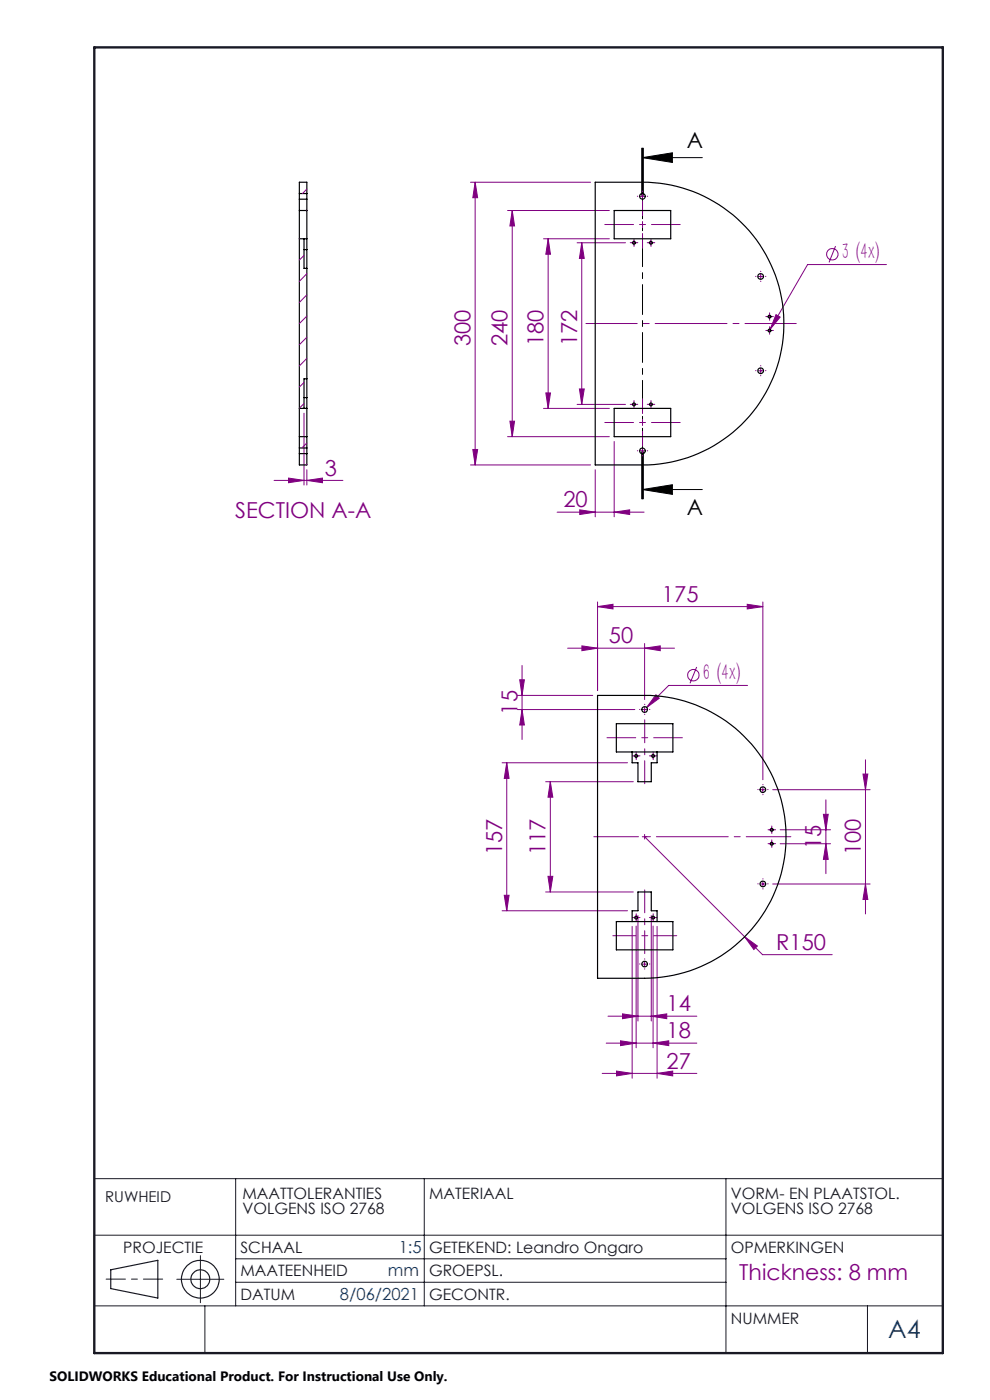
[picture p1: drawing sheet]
<svg xmlns="http://www.w3.org/2000/svg" width="210mm" height="297mm" viewBox="0 0 210 297" stroke-linecap="round" stroke-linejoin="round" font-family="sans-serif">
<g fill="none" stroke="#800080" stroke-width=".21">
<path d="M99.8 38.7h25.5M100.8 38.7v59.9M100.8 38.7l.5 3.2h-1zM107.7 44.7h21.6M108.7 44.7v47.9M108.7 44.7l.4 3.2h-.9zM115.3 50.7h14M116.3 50.7v35.9M116.3 50.7l.5 3.2h-1zM122.4 51.5h10.3M123.4 51.5v34.3M123.4 51.5l.5 3.3h-1z"/>
<path d="M134 51.5h1M134.5 51v1M135.8 41.7h1M136.3 41.2v1M137.6 51.5h1M138.1 51v1M160.9 58.7h1M161.4 58.1v1.1M177.2 52.2l-1.3 3.5M188 56.1h-16.7l-7.9 13.7M160.9 78.7h1M161.4 78.1v1.1"/>
<path d="M162.7 70.1h1M162.7 67.2h1M163.2 66.7v1M163.2 69.6v1M164.6 66.7l.9 .6-2.1 2.5zM64.5 87.7v15.2M65.1 99.7v3.2M99.8 98.6h25.5M100.3 95.4h1l-.5 3.2zM107.7 92.6h21.6M108.2 89.4h.9l-.4 3.2zM115.3 86.6h14"/>
<path d="M115.8 83.4h1l-.5 3.2zM122.4 85.8h10.3M122.9 82.5h1l-.5 3.3zM126.3 99.7v9.9M130.3 93.7v15.9M134 85.8h1M134.5 85.3v1M135.8 95.6h1M136.3 95.1v1.1M137.6 85.8h1M138.1 85.3v1M58.1 101.9h14.6"/>
<path d="M61.2 101.4l3.3 .5-3.3 .5zM65.1 101.9l3.3-.5v1zM118.2 108.7h18.4M123 108.2l3.3 .5-3.3 .4zM130.3 108.7l3.3-.5v.9zM120.4 137.5h22.7M123.4 137l3.4 .5-3.4 .5zM126.8 128.7l3.2-.5v1zM126.8 127.7v18.8M126.8 128.7h35M136.7 137.5l3.4-.5v1zM136.7 136.5v11.9"/>
<path d="M158.5 128.2l3.3 .5-3.3 .5zM161.8 127.7v37.7M109.7 150.5h25M109.7 147.5h16M110.2 144.2h1l-.5 3.3zM110.7 150.5l.5 3.3h-1zM110.7 141.2v15.7M134.9 159.9v1M136.2 150.5h1M136.7 150v1M138.5 159.9v1M139.1 147.4l.7 .7-2.6 2z"/>
<path d="M147.8 141.5l-1.4 3.5M158.6 145.4h-16.7l-4.7 4.7M106.5 161.8h26.6M107.5 161.8v31.4M107.5 161.8l.5 3.3h-1zM115.7 165.8h18.6M116.7 165.8l.6 3.3h-1.1zM116.7 165.8v23.4M134.4 160.4h1M136.2 177.5h1M136.7 177v1M136.7 177.5l25 25h14.8"/>
<path d="M138 160.4h1M161.3 167.5h1M161.8 167v1M163.2 176h1M163.2 179h1M163.7 175.5v1.1M163.7 178.5v1M163.9 167.5h20.7M165.5 176h10.7M165.5 179h10.7M174.7 172.8h1l-.5 3.2zM175.2 179l.5 3.3h-1z"/>
<path d="M175.2 169.7v15.6M183.1 164.2h1l-.5 3.3zM183.6 161.2v32.7M106.5 193.2h26.6M107 189.9h1l-.5 3.3zM115.7 189.2h18.6M116.2 185.9h1.1l-.6 3.3zM134.1 196.5v32.2M134.4 194.7h1M134.9 196.5v25.8M134.9 194.2v1M135.3 194.2v22.4"/>
<path d="M138 194.7h1M138.1 194.2v22.4M138.5 196.5v25.8M138.5 194.2v1M139.4 196.5v32.2M157.9 198.7l2.8 2-.8 .7zM161.3 187.5h1M161.8 187v1M163.9 187.5h20.7M183.6 187.5l.5 3.3h-1zM129 215.6h18.8M132 215.1l3.3 .5-3.3 .5z"/>
<path d="M136.2 204.5h1M136.7 204v1M138.1 215.6l3.3-.5v1zM127.7 227.7h20.1M128.6 221.3h19.2M130.8 227.2l3.3 .5-3.3 .5zM131.6 220.8l3.3 .5-3.3 .5zM138.5 221.3l3.4-.5v1zM139.4 227.7l3.3-.5v1z"/>
<circle cx="176.5" cy="53.9" r="1.22"/>
<circle cx="147.1" cy="143.2" r="1.2"/>
</g>
<path d="M136.1 31.4v10M136.3 33.4l6.3-1v2.1zM136.3 33.4h12.7M136.3 31.4v10M136.5 31.4v10M136.1 95.8v10M136.3 95.8v10M136.5 95.8v10zM136.3 103.9l6.3-1.1v2.1zM136.3 103.9h12.7" fill="none" stroke="#000" stroke-width=".21"/>
<g fill="none" stroke="#191924" stroke-width=".25">
<path d="M23.5 269.4l10-2v8l-10-2z"/>
<circle cx="42.5" cy="271.4" r="4"/>
<circle cx="42.5" cy="271.4" r="1.99"/>
</g>
<path d="M136.3 31.4v74.4" fill="none" stroke="#000" stroke-width=".21" stroke-dasharray="6.3 1.3 1.3 1.3" stroke-dashoffset="1.5"/>
<g fill="none" stroke="#800080" stroke-width=".21" stroke-dasharray="15.2 1.3 1.3 1.3">
<path d="M134 51.5h-.3M134.5 51v-.3M134.5 52v.3M135 51.5h.3M135.3 41.6h-.1M136.3 40.6v-.1M136.3 42.6v.1M137.3 41.6h.1M137.6 51.5h-.3M138.1 51v-.3M138.1 52v.3M138.6 51.5h.3"/>
<path d="M160.4 58.6h-.1M161.4 57.6v-.1M161.4 59.6v.1M162.4 58.6h.1M160.4 78.6h-.1M161.4 77.6v-.1M161.4 79.6v.1M162.4 78.6h.1M162.8 70.1h-.3M162.8 67.2h-.3M163.3 69.6v-.3M163.3 70.6v.3"/>
<path d="M163.3 66.7v-.3M163.3 67.7v.3M163.8 70.1h.3M163.8 67.2h.3M134 85.8h-.3M134.5 85.3v-.3M134.5 86.3v.3M135 85.8h.3M135.3 95.6h-.1M136.3 94.6v-.1M136.3 96.6v.1M137.3 95.6h.1"/>
<path d="M137.6 85.8h-.3M138.1 85.3v-.3M138.1 86.3v.3M138.6 85.8h.3M135 159.9v-.3M135.8 150.5h-.1M136.8 151.5v.1M136.8 149.5v-.1M137.8 150.5h.1M138.6 159.9v-.3M134.5 160.4h-.3M135 160.9v.3"/>
<path d="M135.5 160.4h.3M138.1 160.4h-.3M138.6 160.9v.3M139.1 160.4h.3M160.8 167.5h-.1M161.8 168.5v.1M161.8 166.5v-.1M162.8 167.5h.1M163.2 176h-.3M163.2 179h-.3M163.7 175.5v-.3M163.7 176.5v.3"/>
<path d="M163.7 178.5v-.3M163.7 179.5v.3M164.2 176h.3M164.2 179h.3M134.5 194.7h-.3M135 194.2v-.3M135 195.2v.3M135.5 194.7h.3M138.1 194.7h-.3M138.6 194.2v-.3M138.6 195.2v.3M139.1 194.7h.3"/>
<path d="M160.8 187.5h-.1M161.8 188.5v.1M161.8 186.5v-.1M162.8 187.5h.1M135.8 204.5h-.1M136.8 205.5v.1M136.8 203.5v-.1M137.8 204.5h.1"/>
</g>
<path d="M168.9 68.6h-44.6" fill="none" stroke="#800080" stroke-width=".21" stroke-dasharray="15.2 1.3 1.3 1.3" stroke-dashoffset="4.4"/>
<path d="M128.3 47.6h16M144.3 89.6h-16M144.8 156.5h-16" fill="none" stroke="#800080" stroke-width=".21" stroke-dasharray="15.2 1.3 1.3 1.3" stroke-dashoffset="9.1"/>
<path d="M136.3 52.6v-10M136.3 84.6v10" fill="none" stroke="#800080" stroke-width=".21" stroke-dasharray="15.2 1.3 1.3 1.3" stroke-dashoffset="12.1"/>
<path d="M136.8 152.7v13.6M130 198.5h13.6M136.8 202.3v-13.5" fill="none" stroke="#800080" stroke-width=".21" stroke-dasharray="15.2 1.3 1.3 1.3" stroke-dashoffset="10.4"/>
<path d="M126 177.5h41.8" fill="none" stroke="#800080" stroke-width=".21" stroke-dasharray="15.2 1.3 1.3 1.3" stroke-dashoffset="5.8"/>
<path d="M34.5 271.4h-12" fill="none" stroke="#191924" stroke-width=".21" stroke-dasharray="6.3 1.3 1.3 1.3" stroke-dashoffset="2.3"/>
<path d="M20 250h180M50 250v27M90 250v27M154 250v37.1M20 277h180M20 262h180v25.1h-180zM37.5 271.4h10M42.5 266.4v10M43.5 277v10.1M50 267h104M50 272h104M184 277v10.1" fill="none" stroke="#191924" stroke-width=".21"/>
<path d="M20 10.1h180v277h-180z" fill="none" stroke="#191924" stroke-width=".5"/>
<path d="M136.3 33.4l6.3-1v2.1zM136.3 103.9l6.3-1.1v2.1z" fill="#000"/>
<g fill="#800080">
<path d="M65.1 101.9l3.3-.5v1zM61.2 101.4l3.3 .5-3.3 .5z"/>
<path d="M157.9 198.7l2 2.7 .8-.7zM139.1 147.4l-1.9 2.7 2.6-2zM164.6 66.7l-1.2 3.1 2.1-2.5z"/>
<path d="M131.6 220.8l3.3 .5-3.3 .5zM138.5 221.3l3.4-.5v1z"/>
<path d="M130.8 227.2l3.3 .5-3.3 .5zM139.4 227.7l3.3-.5v1zM132 215.1l3.3 .5-3.3 .5zM138.1 215.6l3.3-.5v1z"/>
<path d="M126.8 128.7l3.2-.5v1zM158.5 128.2l3.3 .5-3.3 .5z"/>
<path d="M136.7 137.5l3.4-.5v1zM123.4 137l3.4 .5-3.4 .5z"/>
<path d="M100.8 38.7l.5 3.2h-1zM100.3 95.4h1l-.5 3.2zM108.7 44.7l.4 3.2h-.9zM108.2 89.4h.9l-.4 3.2zM116.3 50.7l.5 3.2h-1zM115.8 83.4h1l-.5 3.2zM123.4 51.5l.5 3.3h-1zM122.9 82.5h1l-.5 3.3z"/>
<path d="M174.7 172.8h1l-.5 3.2zM175.2 179l.5 3.3h-1z"/>
<path d="M110.2 144.2h1l-.5 3.3zM110.7 150.5l.5 3.3h-1zM183.1 164.2h1l-.5 3.3zM183.6 187.5l.5 3.3h-1zM107.5 161.8l.5 3.3h-1zM107 189.9h1l-.5 3.3zM116.7 165.8l.6 3.3h-1.1zM116.2 185.9h1.1l-.6 3.3z"/>
<path d="M123 108.2l3.3 .5-3.3 .4zM130.3 108.7l3.3-.5v.9z"/>
</g>
<g fill="none" stroke="#000" stroke-width=".25">
<path d="M126.3 38.7h10a30 30 0 0 1 30 29.9 30 30 0 0 1-30 30h-10zM63.5 41.1v1.2M63.5 50.7h1.6M63.5 44.7h1.6M63.5 41.1v-2.4h1.6v2.4M63.5 42.3v52.7M63.5 41.1h1.6M63.5 42.3h1.6M64.5 50.7v6.2h.6M64.5 52.9h.6M65.1 41.1v1.2M65.1 42.3v52.7"/>
<path d="M130.3 44.7h12v6h-12zM63.5 95v1.2M63.5 92.6h1.6M63.5 96.2v2.4h1.6v-2.4M63.5 86.6h1.6M63.5 95h1.6M63.5 96.2h1.6M64.5 84.3h.6M65.1 95v1.2M65.1 80.4h-.6v6.2M130.3 86.6h12v6h-12zM126.8 147.5h9.9a30 30 0 0 1 30 30 30 30 0 0 1-30 30h-9.9z"/>
<path d="M130.7 153.5h12v6h-12zM134.1 159.5v2.3h1.2v4h2.8v-4h1.3v-2.3M130.7 195.5h12v6h-12zM134.1 195.5v-2.3h1.2v-4h2.8v4h1.3v2.3"/>
<circle cx="134.5" cy="51.5" r=".29"/>
<circle cx="136.3" cy="41.6" r=".6"/>
<circle cx="138.1" cy="51.5" r=".29"/>
<circle cx="161.4" cy="58.6" r=".6"/>
<circle cx="161.4" cy="78.6" r=".6"/>
<circle cx="163.2" cy="67.2" r=".31"/>
<circle cx="163.2" cy="70.1" r=".31"/>
<circle cx="134.5" cy="85.8" r=".29"/>
<circle cx="136.3" cy="95.7" r=".6"/>
<circle cx="138.1" cy="85.8" r=".29"/>
<circle cx="136.7" cy="150.5" r=".61"/>
<circle cx="134.9" cy="160.4" r=".31"/>
<circle cx="138.5" cy="160.4" r=".31"/>
<circle cx="161.8" cy="167.5" r=".59"/>
<circle cx="163.7" cy="179" r=".31"/>
<circle cx="163.7" cy="176.1" r=".3"/>
<circle cx="134.9" cy="194.7" r=".31"/>
<circle cx="138.5" cy="194.7" r=".31"/>
<circle cx="161.8" cy="187.5" r=".6"/>
<circle cx="136.7" cy="204.5" r=".59"/>
</g>
<g fill="none" stroke="#800080" stroke-width=".21">
<path d="M63.5 50.7h.1M64.5 54.2l-1 1M65.1 58.1l-1.6 1.6M65.1 40.1l-.9 1M65.1 44.6v.1M65.1 62.5l-1.6 1.7M65.1 67.1l-1.6 1.5M65.1 71.5l-1.6 1.6M65.1 76l-1.6 1.6M64.5 81.1l-1 1M64.5 85.6l-1 1M65.1 98.5l-.2 .1"/>
<path d="M65.1 94l-1.1 1"/>
</g>
<text font-size="5.3" fill="#004080" x="188.4" y="283.8">A4</text>
<g font-size="4.8" fill="#800080">
<text x="178.6" y="55">3 (4x)</text>
<text x="149.1" y="144.3">6 (4x)</text>
</g>
<g font-size="4.7">
<text x="145.7" y="31.4">A</text>
<text x="145.7" y="109.2">A</text>
</g>
<g font-size="4.7" fill="#800080">
<text x="99.8" y="73.4" transform="rotate(-90 99.8 73.4)">300</text>
<text x="107.7" y="73.4" transform="rotate(-90 107.7 73.4)">240</text>
<text x="115.3" y="73.4" transform="rotate(-90 115.3 73.4)">180</text>
<text x="122.4" y="73.4" transform="rotate(-90 122.4 73.4)">172</text>
<text x="68.9" y="100.9">3</text>
<text x="119.5" y="107.6">20</text>
<text x="49.9" y="109.9">SECTION A-A</text>
<text x="140.4" y="127.7">175</text>
<text x="129.2" y="136.5">50</text>
<text x="109.7" y="151.6" transform="rotate(-90 109.7 151.6)">15</text>
<text x="106.5" y="181.4" transform="rotate(-90 106.5 181.4)">157</text>
<text x="115.7" y="181.4" transform="rotate(-90 115.7 181.4)">117</text>
<text x="174.2" y="180.1" transform="rotate(-90 174.2 180.1)">15</text>
<text x="182.6" y="181.4" transform="rotate(-90 182.6 181.4)">100</text>
<text x="164.7" y="201.5">R150</text>
<text x="141.4" y="214.6">14</text>
<text x="141.4" y="220.3">18</text>
<text x="141.4" y="226.7">27</text>
<text x="156.8" y="271.5">Thickness: 8 mm</text>
</g>
<g font-size="3.5" fill="#004080">
<text x="84.6" y="265.8">1:5</text>
<text x="72.1" y="275.8">8/06/2021</text>
<text x="82.3" y="270.8">mm</text>
</g>
<g font-size="3.3" fill="#191924">
<text x="51.4" y="254.4">MAATTOLERANTIES</text>
<text x="51.4" y="257.6">VOLGENS ISO 2768</text>
<text x="91" y="254.4">MATERIAAL</text>
<text x="155" y="254.4">VORM- EN PLAATSTOL.</text>
<text x="155" y="257.6">VOLGENS ISO 2768</text>
<text x="26.1" y="265.8">PROJECTIE</text>
<text x="51" y="265.8">SCHAAL</text>
<text x="91" y="265.8">GETEKEND: Leandro Ongaro</text>
<text x="155" y="265.8">OPMERKINGEN</text>
<text x="51" y="270.8">MAATEENHEID</text>
<text x="51" y="275.8">DATUM</text>
<text x="91" y="270.8">GROEPSL.</text>
<text x="91" y="275.8">GECONTR.</text>
<text x="155" y="280.8">NUMMER</text>
</g>
<text font-size="3.2" fill="#191924" x="22.3" y="255">RUWHEID</text>
<text font-size="2.9" x="10.5" y="292.9">SOLIDWORKS Educational Product. For Instructional Use Only.</text>
</svg>
